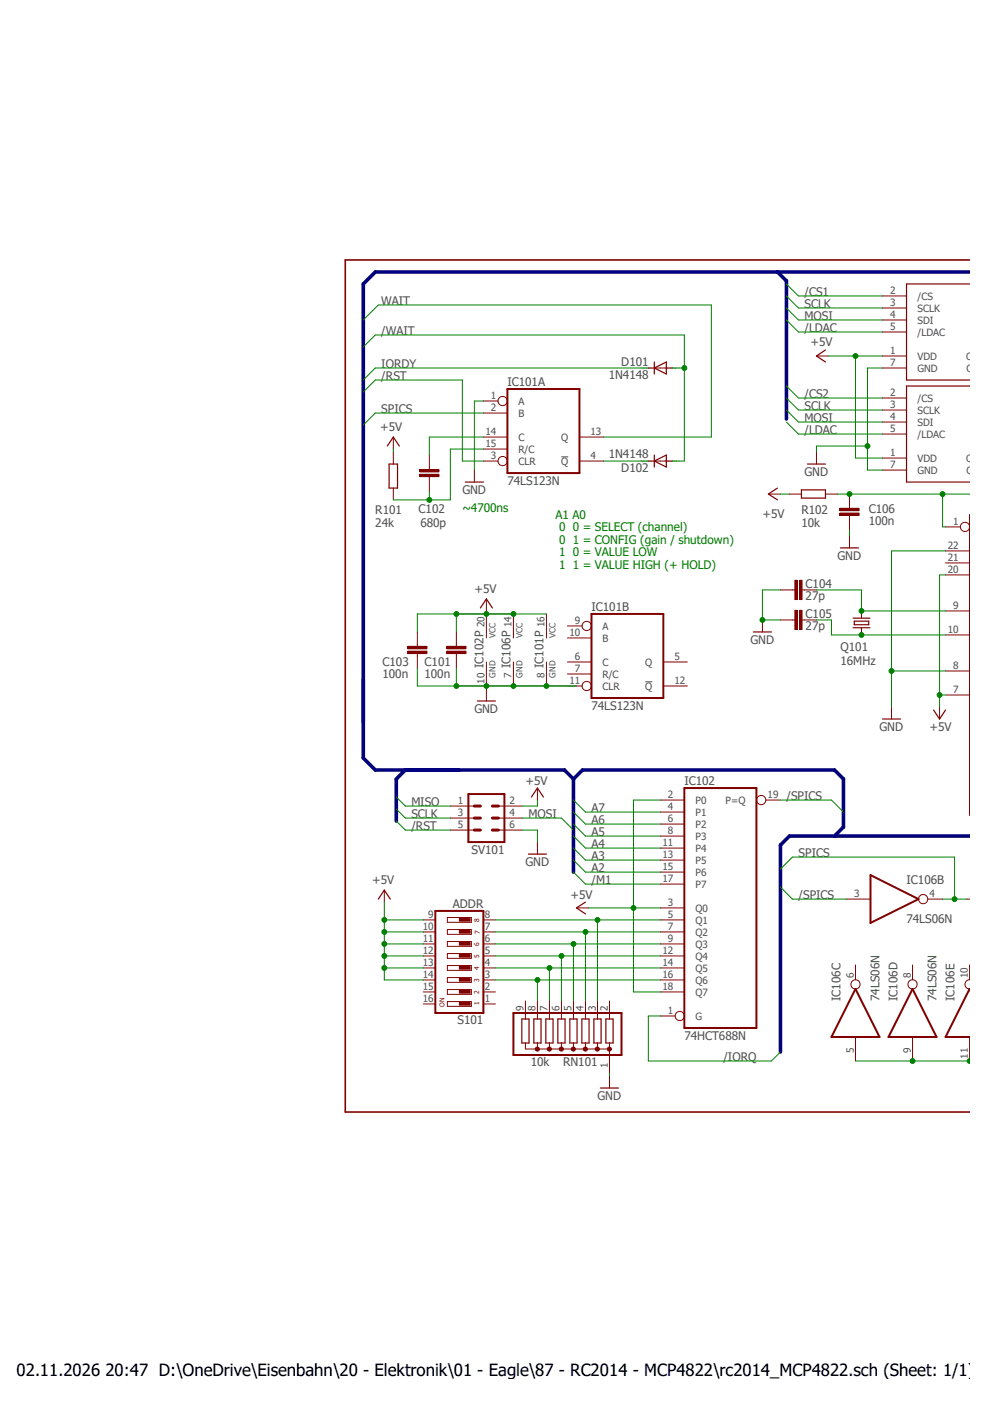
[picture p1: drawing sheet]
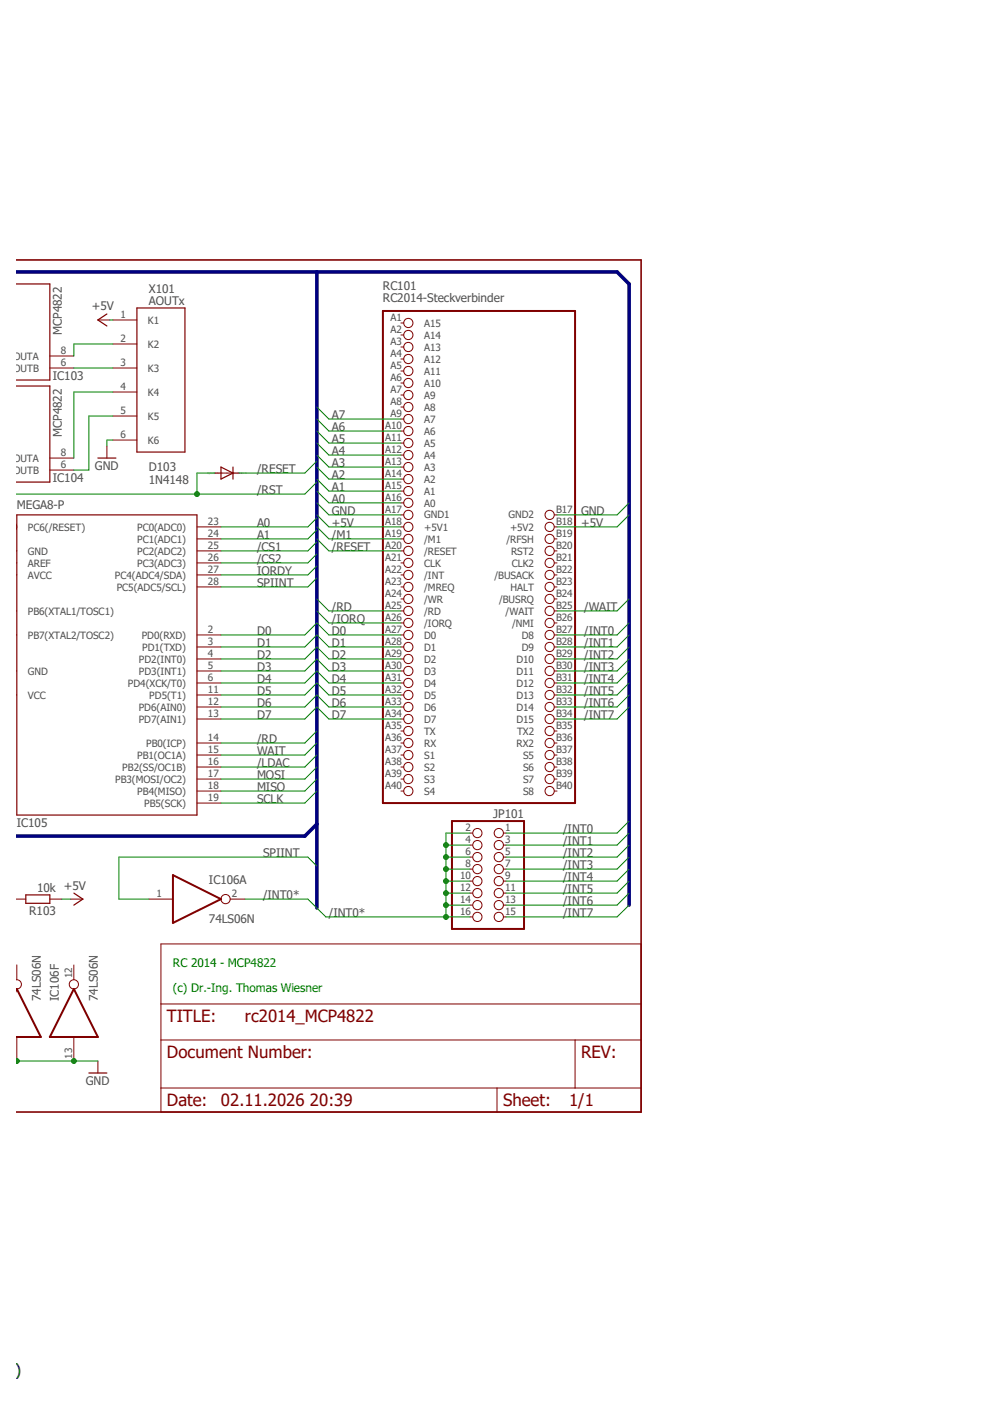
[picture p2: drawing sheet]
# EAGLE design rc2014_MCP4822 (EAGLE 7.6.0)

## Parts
C101  100n  C-EU025-025X050  [C025-025X050]
C102  680p  C-EU025-025X050  [C025-025X050]
C103  100n  C-EU025-025X050  [C025-025X050]
C104  27p  C-EU025-025X050  [C025-025X050]
C105  27p  C-EU025-025X050  [C025-025X050]
C106  100n  C-EU025-025X050  [C025-025X050]
D101  1N4148  1N4148DO35-10  [DO35-10]
D102  1N4148  1N4148DO35-10  [DO35-10]
D103  1N4148  1N4148DO35-10  [DO35-10]
IC101  74LS123N  [DIL16]
IC102  74HCT688N  [DIL20]
IC103  MCP4822  [DIL08]
IC104  MCP4822  [DIL08]
IC105  MEGA8-P  [DIL28-3]
IC106  74LS06N  [DIL14]
JP101  PINHD-2X8  [2X08]
Q101  16MHz  CRYSTALHC49U-V  [HC49U-V]
R101  24k  R-EU_0207/10  [0207/10]
R102  10k  R-EU_0207/10  [0207/10]
R103  10k  R-EU_0207/10  [0207/10]
RC101  RC2014-Steckverbinder  RC2014STECKER  [RC2014-STECKER]
RN101  10k  G08R  [SIL9]
S101  ADDR  DS08  [DS-08]
SV101  ML6L  [ML6L]
X101  AOUTx  AKL182-6  [AKL182-6]

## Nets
+5V: C101.2 C103.2 IC101.16(P:VCC) IC102.2(P0) IC102.3(Q0) IC102.18(Q7) IC102.20(VCC) IC103.1(VDD) IC104.1(VDD) IC105.7(VCC) IC105.20(AVCC) IC106.14(P:VCC) R101.1 R102.1 R103.1 RC101.A18(+5V1) RC101.B18(+5V2) S101.9 S101.10 S101.11 S101.12 S101.13 S101.14 SV101.2 X101.1(K1)
/CS1: IC103.2(/CS) IC105.25(PC2(ADC2))
/CS2: IC104.2(/CS) IC105.26(PC3(ADC3))
/INT0: JP101.1 RC101.B27(D8)
/INT0*: IC106.2(A:O) JP101.2 JP101.4 JP101.6 JP101.8 JP101.10 JP101.12 JP101.14 JP101.16
/INT1: JP101.3 RC101.B28(D9)
/INT2: JP101.5 RC101.B29(D10)
/INT3: JP101.7 RC101.B30(D11)
/INT4: JP101.9 RC101.B31(D12)
/INT5: JP101.11 RC101.B32(D13)
/INT6: JP101.13 RC101.B33(D14)
/INT7: JP101.15 RC101.B34(D15)
/IORQ: IC102.1(G) RC101.A26(/IORQ)
/LDAC: IC103.5(/LDAC) IC104.5(/LDAC) IC105.16(PB2(SS/OC1B))
/M1: IC102.17(P7) RC101.A19(/M1)
/RD: IC105.14(PB0(ICP)) RC101.A25(/RD)
/RESET: D103.C RC101.A20(/RESET)
/RST: C106.2 D103.A IC101.3(A:CLR) IC105.1(PC6(/RESET)) R102.2 SV101.5
/SPICS: IC102.19(P=Q) IC106.3(B:I)
/WAIT: D101.A D102.A RC101.B25(/WAIT)
A0: IC105.23(PC0(ADC0)) RC101.A16(A0)
A1: IC105.24(PC1(ADC1)) RC101.A15(A1)
A2: IC102.15(P6) RC101.A14(A2)
A3: IC102.13(P5) RC101.A13(A3)
A4: IC102.11(P4) RC101.A12(A4)
A5: IC102.8(P3) RC101.A11(A5)
A6: IC102.6(P2) RC101.A10(A6)
A7: IC102.4(P1) RC101.A9(A7)
D0: IC105.2(PD0(RXD)) RC101.A27(D0)
D1: IC105.3(PD1(TXD)) RC101.A28(D1)
D2: IC105.4(PD2(INT0)) RC101.A29(D2)
D3: IC105.5(PD3(INT1)) RC101.A30(D3)
D4: IC105.6(PD4(XCK/T0)) RC101.A31(D4)
D5: IC105.11(PD5(T1)) RC101.A32(D5)
D6: IC105.12(PD6(AIN0)) RC101.A33(D6)
D7: IC105.13(PD7(AIN1)) RC101.A34(D7)
GND: C101.1 C103.1 C104.2 C105.2 C106.1 IC101.1(A:A) IC101.8(P:GND) IC101.11(B:CLR) IC102.10(GND) IC103.7(GND) IC104.7(GND) IC105.8(GND) IC105.22(GND) IC106.5(C:I) IC106.7(P:GND) IC106.9(D:I) IC106.11(E:I) IC106.13(F:I) RC101.A17(GND1) RC101.B17(GND2) RN101.1 SV101.6 X101.6(K6)
IORDY: D101.C IC105.27(PC4(ADC4/SDA))
MISO: IC105.18(PB4(MISO)) SV101.1
MOSI: IC103.4(SDI) IC104.4(SDI) IC105.17(PB3(MOSI/OC2)) SV101.4
N$1: C102.1 IC101.15(A:R/C) R101.2
N$2: D102.C IC101.4(A:!Q)
N$3: C105.1 IC105.10(PB7(XTAL2/TOSC2)) Q101.1
N$4: C102.2 IC101.14(A:C)
N$5: C104.1 IC105.9(PB6(XTAL1/TOSC1)) Q101.2
N$6: IC102.16(Q6) RN101.8 S101.3
N$7: IC102.14(Q5) RN101.7 S101.4
N$8: IC102.12(Q4) RN101.6 S101.5
N$9: IC102.9(Q3) RN101.5 S101.6
N$10: IC102.7(Q2) RN101.4 S101.7
N$11: IC102.5(Q1) RN101.3 S101.8
N$12: IC103.8(OUTA) X101.2(K2)
N$13: IC103.6(OUTB) X101.3(K3)
N$14: IC104.8(OUTA) X101.4(K4)
N$15: IC104.6(OUTB) X101.5(K5)
SCLK: IC103.3(SCLK) IC104.3(SCLK) IC105.19(PB5(SCK)) SV101.3
SPICS: IC101.2(A:B) IC106.4(B:O) R103.2
SPIINT: IC105.28(PC5(ADC5/SCL)) IC106.1(A:I)
WAIT: IC101.13(A:Q) IC105.15(PB1(OC1A))
Unconnected: IC101.5(B:Q) IC101.6(B:C) IC101.7(B:R/C) IC101.9(B:A) IC101.10(B:B) IC101.12(B:!Q) IC105.21(AREF) IC106.6(C:O) IC106.8(D:O) IC106.10(E:O) IC106.12(F:O) RC101.A1(A15) RC101.A2(A14) RC101.A3(A13) RC101.A4(A12) RC101.A5(A11) RC101.A6(A10) RC101.A7(A9) RC101.A8 RC101.A21(CLK) RC101.A22(/INT) RC101.A23(/MREQ) RC101.A24(/WR) RC101.A35(TX) RC101.A36(RX) RC101.A37(S1) RC101.A38(S2) RC101.A39(S3) RC101.A40(S4) RC101.B19(/RFSH) RC101.B20(RST2) RC101.B21(CLK2) RC101.B22(/BUSACK) RC101.B23(HALT) RC101.B24(/BUSRQ) RC101.B26(/NMI) RC101.B35(TX2) RC101.B36(RX2) RC101.B37(S5) RC101.B38(S6) RC101.B39(S7) RC101.B40(S8) RN101.2 RN101.9 S101.1 S101.2 S101.15 S101.16

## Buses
B$1
B$2

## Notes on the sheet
- ~4700ns
- RC 2014 - ADS1220
  
  (c) Dr.-Ing. Thomas Wiesner
- A0 = SPI-MODE
  A1 = SPI-GENPURP
  A2 = xBytes + Busnummer
  A3 = SPI-RD/WR
